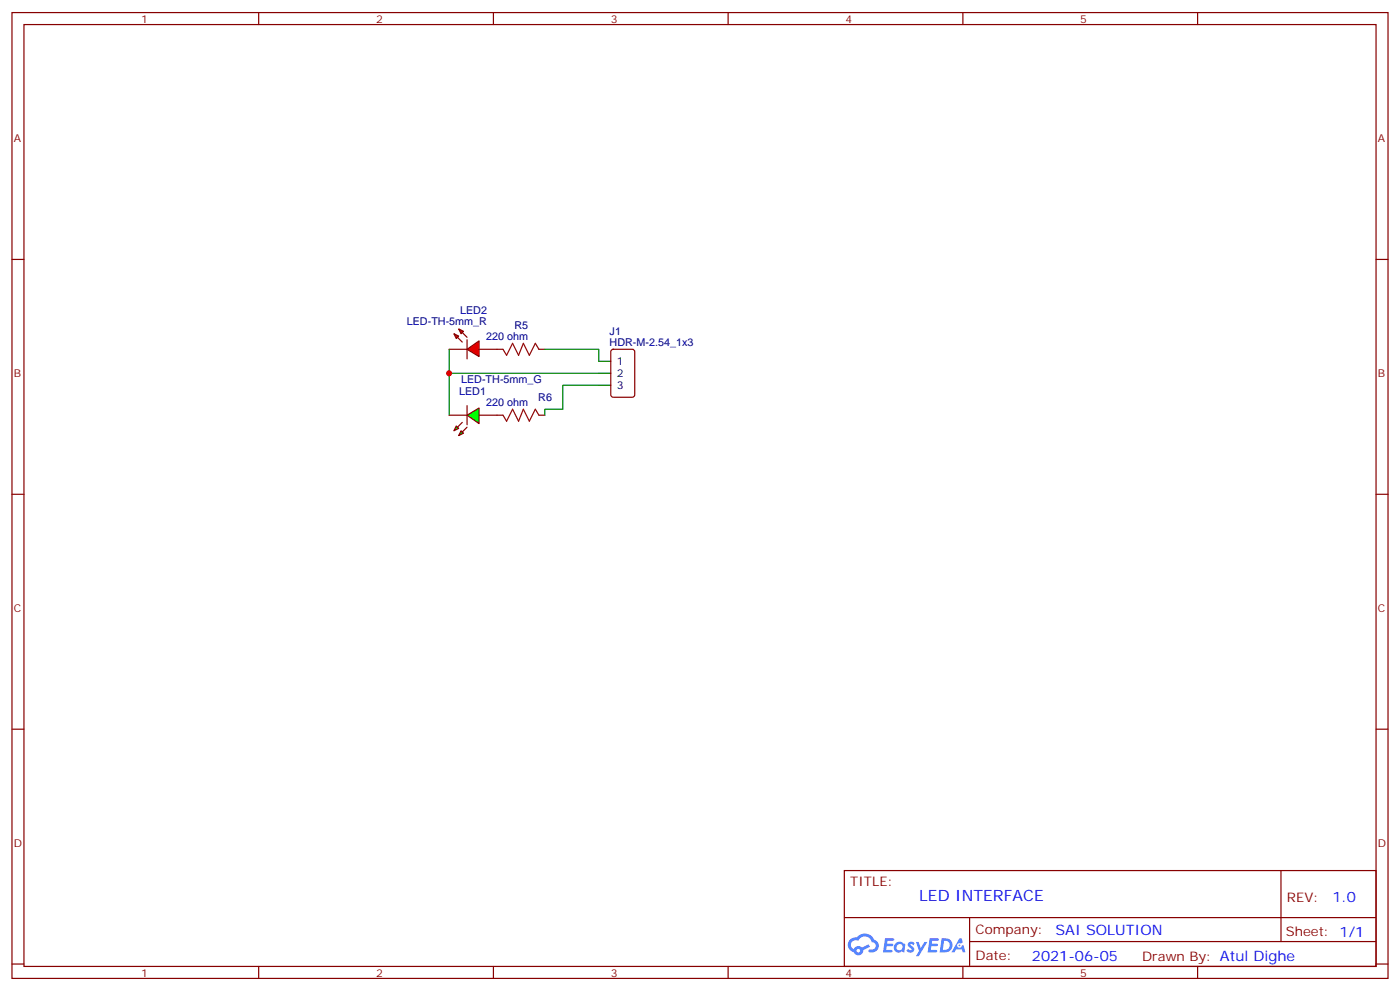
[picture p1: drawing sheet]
<svg xmlns="http://www.w3.org/2000/svg" width="412mm" height="292mm" viewBox="0 0 412 292" stroke-linecap="round" stroke-linejoin="round" font-family="sans-serif">
<g fill="none" stroke="#870000" stroke-width=".35">
<path d="M3.5 3.7h405.4v284.3h-405.4zM7.1 7.2h398.2v277.3h-398.2zM76.2 3.7v3.5M145.3 3.7v3.5M214.5 3.7v3.5M283.6 3.7v3.5M352.8 3.7v3.5M3.5 76.4h3.6M405.3 76.4h3.6M3.5 145.5h3.6M405.3 145.5h3.6M3.5 214.7h3.6"/>
<path d="M405.3 214.7h3.6M248.7 256.3h156.6v28.2h-156.6zM377.3 256.3v20.9M248.7 270.1h156.5M285.6 277.2h119.6M285.6 270.1v14.2M3.5 283.8h3.6M76.2 284.5v3.5M145.3 284.5v3.5M214.5 284.5v3.5M283.6 284.5v3.5M352.8 284.5v3.5"/>
<path d="M405.3 283.8h3.6"/>
</g>
<g fill="#5487ff">
<path d="M267.7 277.5a1.22 1.22 0 0 1 1.7 .2l-.4 .6a.47 .47 0 0 0-.3-.4 .47 .47 0 0 0-.5 .2l.1 .2a1.14 1.14 0 0 1 .8 1.8 1.14 1.14 0 0 1-1.9 0l-.2-.2 .5-.6 .7 .5a.29 .29 0 0 0 .3-.3 .29 .29 0 0 0-.2-.3 1.04 1.04 0 0 1-.6-1.7z"/>
<path d="M260.7 276.2h2.4l.3 .2-.2 .5-1.8 .1-.1 .8h1.5l.3 .4-.3 .4h-1.6l-.2 1.1h1.7l.2 .3-.2 .3-2.6 .1z"/>
<path d="M273.8 276.2h2.4l.3 .2-.1 .5-1.8 .1-.2 .8h1.6l.3 .4-.4 .4-1.6-.1-.1 1.1 1.7 .1 .2 .3-.2 .3-2.6 .1z"/>
<path d="M282.6 276.2h.7l.3 1.3-.6 .3a.69 .69 0 0 0-1 .3 .69 .69 0 0 0 .4 .9 .69 .69 0 0 0 .9-.6l.5-.2 .6 2.2h-.8l-.2-.9h-1.8l-.5 .9h-.8z"/>
<path d="M269.8 277.3h.8l.6 1.8 1.1-1.8h.9l-2.6 4.2h-.8l.9-1.5z"/>
<path d="M277.4 276.2l-.6 4.2h1.3a2.11 2.11 0 0 0 2.5-2.1 2.11 2.11 0 0 0-2.5-2.1zM278.1 277a1.39 1.39 0 0 1 1.7 1.4 1.39 1.39 0 0 1-1.8 1.2h-.3z"/>
<path d="M263.7 277.8a1.54 1.54 0 0 0-.1 2.2 1.54 1.54 0 0 0 2.2 .1l.6 .3 .3-2.3-.2-.3h-.4a1.49 1.49 0 0 0-2.4 0zM264 278.8a.94 .94 0 0 1 1.8 0 .94 .94 0 0 1-1.8 0z"/>
<path d="M250.4 276.6a2.18 2.18 0 0 0 1.1 3.7 1.44 1.44 0 0 0 1.6 .9 1.44 1.44 0 0 0 1.2-1.4l2-1.1-.5-.7-1.9 1a1.47 1.47 0 0 0-2.4 .4 1.39 1.39 0 0 1-.7-1.9 1.39 1.39 0 0 1 2-.5 2.12 2.12 0 0 1 2.2-1.3 2.12 2.12 0 0 1 1.9 1.7 1.14 1.14 0 0 1 1.1 1.4 1.14 1.14 0 0 1-1.7 .7 .43 .43 0 0 0-.5 .4 .43 .43 0 0 0 .4 .5 1.98 1.98 0 0 0 2.5-1.2 1.98 1.98 0 0 0-1.2-2.6 3.1 3.1 0 0 0-5.3-.6l-.9 .1zM252.3 279.9a.55 .55 0 0 1 1.1 0 .55 .55 0 0 1-1.1 0z"/>
<circle cx="282.6" cy="278.3" r=".26"/>
</g>
<path d="M148.2 102.8l1 1.8 1.8-3.5 1.8 3.5 1.4-3.5 1.7 3.5 1.8-3.5 1 1.7M148.2 122.2l1 1.8 1.8-3.5 1.8 3.5 1.4-3.5 1.7 3.5 1.8-3.5 1 1.7" fill="none" stroke="#a10000" stroke-width=".35"/>
<path d="M146.4 102.8h1.8M158.7 102.8h1.8M146.4 122.2h1.8M158.7 122.2h1.8" fill="none" stroke="#870000" stroke-width=".35"/>
<g fill="#f00" stroke="#870000" stroke-width=".35">
<path d="M137.6 102.8l3.5-2.4v4.6z"/>
<path d="M137.6 100v5.7z"/>
</g>
<g fill="#870000" stroke="#870000" stroke-width=".35">
<path d="M136.2 97.9l1.4 1.4z"/>
<path d="M134.8 99.3l1.4 1.4z"/>
</g>
<g fill="#f00" stroke="#870000" stroke-width=".35">
<path d="M135.1 96.8l1.4 .7-.7 .7z"/>
<path d="M133.7 98.2l1.4 .8-.7 .7z"/>
</g>
<path d="M132.3 102.8h5.3M141.1 102.8h5.3M132.3 122.2h5.3M141.1 122.2h5.3" fill="none" stroke="#870000" stroke-width=".35"/>
<path d="M132.3 102.8v19.4" fill="none" stroke="#008700" stroke-width=".35"/>
<g fill="#0f0" stroke="#870000" stroke-width=".35">
<path d="M134.4 125.4l.7 .7-1.4 .7z"/>
<path d="M135.8 126.8l.7 .7-1.4 .7z"/>
</g>
<g fill="#870000" stroke="#870000" stroke-width=".35">
<path d="M136.2 124.4l-1.4 1.4z"/>
<path d="M137.6 125.8l-1.4 1.4z"/>
</g>
<path d="M137.6 119.4v5.7z" fill="#f00" stroke="#870000" stroke-width=".35"/>
<path d="M137.6 122.2l3.5-2.1v4.6z" fill="#0f0" stroke="#870000" stroke-width=".35"/>
<path d="M180.2 103l.4-.2h5.7l.6 .5 .1 12.9-.5 .7h-5.9l-.6-.4-.1-13z" fill="none" stroke="#870000" stroke-width=".35"/>
<path d="M176.4 113.4h3.5M176.4 106.4h3.5M176.4 109.9h3.5" fill="none" stroke="#000" stroke-width=".35"/>
<path d="M132.3 109.9h44.1M160.5 102.8h15.9v3.6M176.4 113.4h-10.6v7.1h-5.3v1.7" fill="none" stroke="#008700" stroke-width=".35"/>
<circle cx="132.3" cy="109.9" r=".88" fill="#c00"/>
<text font-size="4.6" fill="#00f" x="270.8" y="265.3">LED INTERFACE</text>
<g font-size="4.2" fill="#00f">
<text x="392.5" y="265.6">1.0</text>
<text x="310.9" y="275.1">SAI SOLUTION</text>
<text x="304" y="282.9">2021-06-05</text>
</g>
<g font-size="3.9" fill="#800">
<text x="250.5" y="260.9">TITLE:</text>
<text x="379.1" y="265.6">REV:</text>
<text x="287.4" y="275.1">Company:</text>
<text x="378.7" y="275.7">Sheet: 1/1</text>
<text x="287.4" y="282.8">Date:</text>
<text x="336.4" y="282.8">Drawn By: Atul Dighe</text>
</g>
<g font-size="3.2" fill="#800">
<text x="41.6" y="6.7">1</text>
<text x="110.8" y="6.7">2</text>
<text x="179.9" y="6.7">3</text>
<text x="249.1" y="6.7">4</text>
<text x="318.2" y="6.7">5</text>
<text x="4.1" y="41.8">A</text>
<text x="405.9" y="41.8">A</text>
<text x="4.1" y="110.9">B</text>
<text x="405.9" y="110.9">B</text>
<text x="4.1" y="180.1">C</text>
<text x="405.9" y="180.1">C</text>
<text x="4.1" y="249.2">D</text>
<text x="405.9" y="249.2">D</text>
<text x="41.6" y="287.5">1</text>
<text x="110.8" y="287.5">2</text>
<text x="179.9" y="287.5">3</text>
<text x="249.1" y="287.5">4</text>
<text x="318.2" y="287.5">5</text>
</g>
<g font-size="3.2" fill="#000080">
<text x="119.8" y="95.8">LED-TH-5mm_R</text>
<text x="135.5" y="92.5">LED2</text>
<text x="143.2" y="100">220 ohm</text>
<text x="151.5" y="96.8">R5</text>
<text x="179.6" y="101.8">HDR-M-2.54_1x3</text>
<text x="179.6" y="98.6">J1</text>
<text x="135.8" y="112.8">LED-TH-5mm_G</text>
<text x="135.2" y="116.3">LED1</text>
<text x="143.2" y="119.4">220 ohm</text>
<text x="158.6" y="118.1">R6</text>
</g>
<g font-size="3.2">
<text x="181.7" y="107.4">1</text>
<text x="181.7" y="110.9">2</text>
<text x="181.7" y="114.5">3</text>
</g>
</svg>
